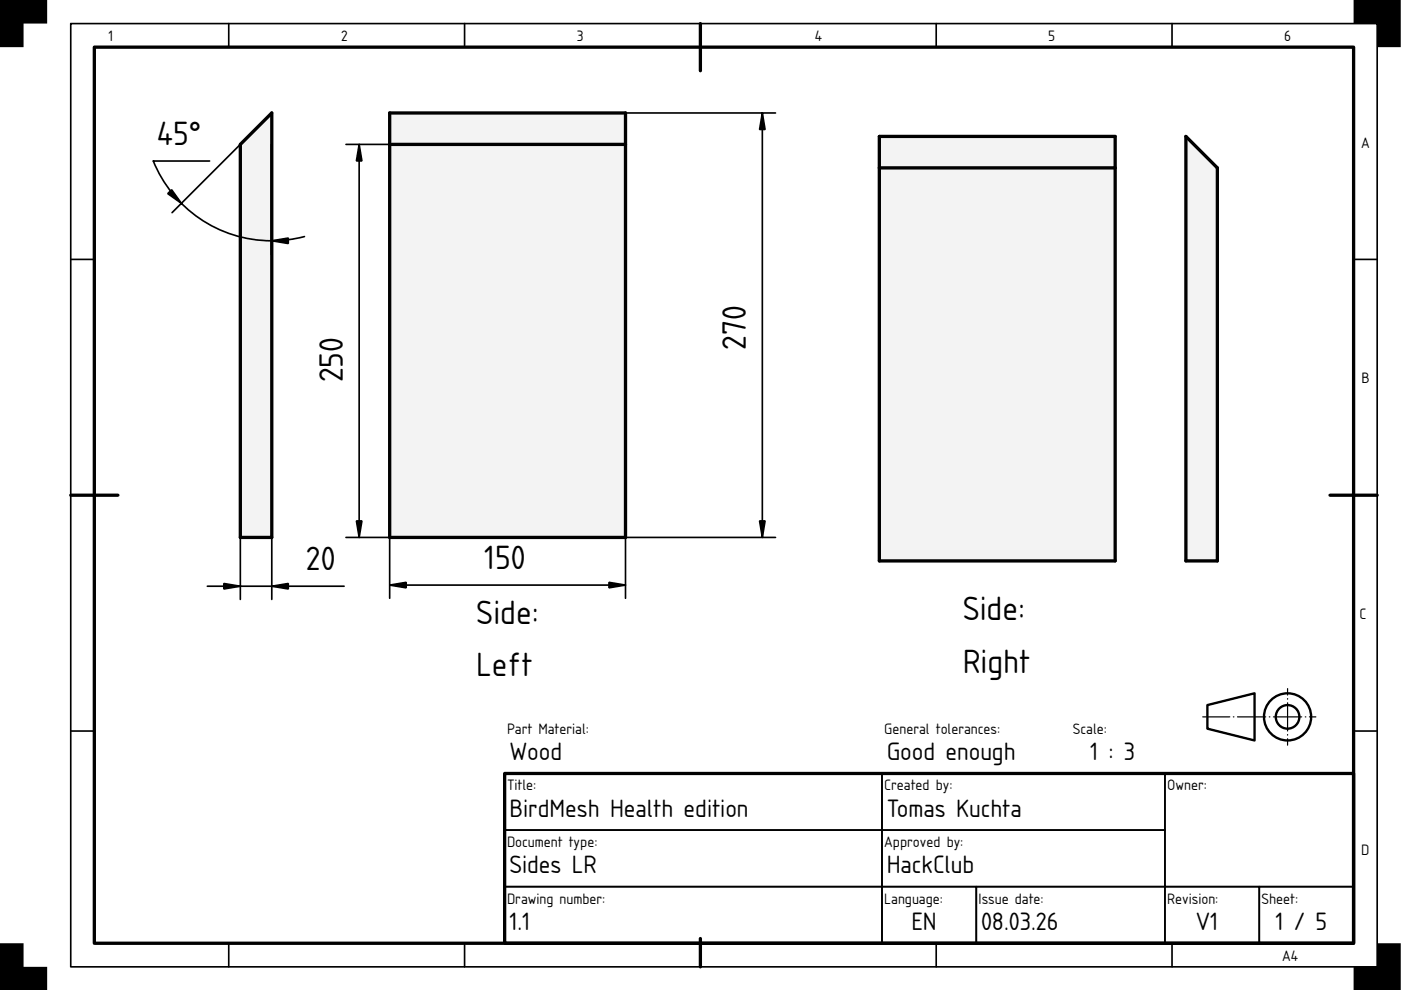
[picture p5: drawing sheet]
<svg xmlns="http://www.w3.org/2000/svg" width="297mm" height="210mm" viewBox="0 0 297 210" stroke-linecap="round" stroke-linejoin="round" font-family="sans-serif">
<path d="M20 10h267v190h-267zM148.5 5v10M15 105h10M282 105h10M107 164h180v36h-180zM148.5 199v6" fill="none" stroke="#000" stroke-width=".7"/>
<g fill="none" stroke="#000" stroke-width=".35">
<path d="M15 5h277v200h-277zM48.5 5v5M98.5 5v5M198.5 5v5M248.5 5v5M15 55h5M287 55h5M15 155h5M287 155h5M107 164h80v12h-80zM107 176h80v12h-80zM187 176h60v12h-60z"/>
<path d="M187 164h60v12h-60zM247 164h40v24h-40zM48.5 200v5M98.5 200v5M107 188h80v12h-80zM187 188h20v12h-20zM198.5 200v5M207 188h40v12h-40zM247 188h20v12h-20zM248.5 200v5M267 188h20v12h-20z"/>
</g>
<path d="M0 0h10v5h-5v5h-5zM287 0h10v10h-5v-5h-5zM0 200h5v5h5v5h-10zM292 200h5v10h-10v-5h5z" fill="#000"/>
<g fill="none" stroke="#000" stroke-width=".5">
<path d="M256 149.5l10-2.5v10l-10-2.5z"/>
<circle cx="273" cy="152" r="5"/>
<circle cx="273" cy="152" r="2.5"/>
</g>
<path d="M255 152h24" fill="none" stroke="#000" stroke-width=".25" stroke-dasharray="6 .7 .1 .7" stroke-dashoffset=".2"/>
<path d="M273 158v-12" fill="none" stroke="#000" stroke-width=".25" stroke-dasharray="6 .7 .1 .7" stroke-dashoffset="4.6"/>
<path d="M107.6 69h.1" fill="none" stroke="#000" stroke-width=".21"/>
<g fill="#f1f3f5">
<path d="M82.6 24h50v89.9h-50z" fill-rule="evenodd"/>
<path d="M82.6 30.6h50v83.3h-50z" fill-rule="evenodd"/>
<path d="M82.6 24h50v6.6h-50z" fill-rule="evenodd"/>
</g>
<path d="M82.6 24h50v89.9h-50zM82.6 30.6h50" fill="none" stroke="#000" stroke-width=".7"/>
<path d="M73.3 30.6h9.3M76.1 30.6v83.3M132.6 24h31.8M161.6 24v89.9M73.3 113.9h9.3v13M164.4 113.9h-31.8v13M82.6 124.1h50" fill="none" stroke="#000" stroke-width=".35"/>
<path d="M76.1 30.6l.6 3.5h-1.1zM161.6 24l.6 3.5h-1.2zM75.6 110.4h1.1l-.6 3.5zM161 110.4h1.2l-.6 3.5zM82.6 124.1l3.5-.6v1.1zM129.1 123.5l3.5 .6-3.5 .5z" fill="#000" stroke="#000" stroke-width=".35"/>
<path d="M57.6 24v89.9h-6.6v-83.3z" fill-rule="evenodd" fill="#f1f3f5"/>
<path d="M51 30.6l6.6-6.6v89.9h-6.6z" fill="none" stroke="#000" stroke-width=".7"/>
<path d="M44.4 34.1h-11.9a27.1 27.1 0 0 0 32.1 16.1M51 30.6l-14.5 14.5M57.6 30.6v23.3M51 113.9v13.2M57.6 113.9v13.2M44 124.3h29" fill="none" stroke="#000" stroke-width=".35"/>
<path d="M35.6 41.1l.8-.9 2.1 2.9zM57.6 51.1l3.5-.6v1.1zM47.5 123.7l3.5 .6-3.5 .6zM57.6 124.3l3.5-.6v1.2z" fill="#000" stroke="#000" stroke-width=".35"/>
<path d="M211.4 73.9h.1" fill="none" stroke="#000" stroke-width=".21"/>
<g fill="#f1f3f5">
<path d="M186.4 28.9h50v90h-50z" fill-rule="evenodd"/>
<path d="M186.4 35.6h50v83.3h-50z" fill-rule="evenodd"/>
<path d="M186.4 28.9h50v6.7h-50z" fill-rule="evenodd"/>
</g>
<path d="M186.4 28.9h50v90h-50zM186.4 35.6h50" fill="none" stroke="#000" stroke-width=".7"/>
<path d="M251.4 28.9l6.7 6.7v83.3h-6.7z" fill-rule="evenodd" fill="#f1f3f5"/>
<path d="M251.4 28.9l6.7 6.7v83.3h-6.7z" fill="none" stroke="#000" stroke-width=".7"/>
<g font-size="6.7">
<text x="33.3" y="30.7">45°</text>
<text x="158.2" y="74.2" transform="rotate(-90 158.2 74.2)">270</text>
<text x="72.7" y="81.1" transform="rotate(-90 72.7 81.1)">250</text>
<text x="64.9" y="120.8">20</text>
<text x="102.7" y="120.6">150</text>
<text x="204.1" y="131.4">Side:</text>
<text x="101" y="132.2">Side:</text>
<text x="101" y="143.4">Left</text>
<text x="204.1" y="142.6">Right</text>
</g>
<g font-size="5">
<text x="108" y="161.2">Wood</text>
<text x="188" y="161.2">Good enough</text>
<text x="231.1" y="161.2">1 : 3</text>
<text x="108" y="173.2">BirdMesh Health edition</text>
<text x="188" y="173.2">Tomas Kuchta</text>
<text x="108" y="185.2">Sides LR</text>
<text x="188" y="185.2">HackClub</text>
<text x="108" y="197.2">1.1</text>
<text x="193.2" y="197.2">EN</text>
<text x="208" y="197.2">08.03.26</text>
<text x="253.5" y="197.2">V1</text>
<text x="270.4" y="197.2">1 / 5</text>
</g>
<g font-size="3">
<text x="23" y="8.8">1</text>
<text x="72.3" y="8.8">2</text>
<text x="122.3" y="8.8">3</text>
<text x="172.7" y="8.8">4</text>
<text x="222.3" y="8.8">5</text>
<text x="272.3" y="8.8">6</text>
<text x="288.6" y="31.3">A</text>
<text x="288.6" y="81.3">B</text>
<text x="288.3" y="131.3">C</text>
<text x="107.5" y="155.6">Part Material:</text>
<text x="187.5" y="155.6">General tolerances:</text>
<text x="227.5" y="155.6">Scale:</text>
<text x="107.5" y="167.6">Title:</text>
<text x="187.5" y="167.6">Created by:</text>
<text x="247.5" y="167.6">Owner:</text>
<text x="107.5" y="179.6">Document type:</text>
<text x="187.5" y="179.6">Approved by:</text>
<text x="288.6" y="181.3">D</text>
<text x="107.5" y="191.6">Drawing number:</text>
<text x="187.5" y="191.6">Language:</text>
<text x="207.5" y="191.6">Issue date:</text>
<text x="247.5" y="191.6">Revision:</text>
<text x="267.5" y="191.6">Sheet:</text>
<text x="271.8" y="203.8">A4</text>
</g>
</svg>
